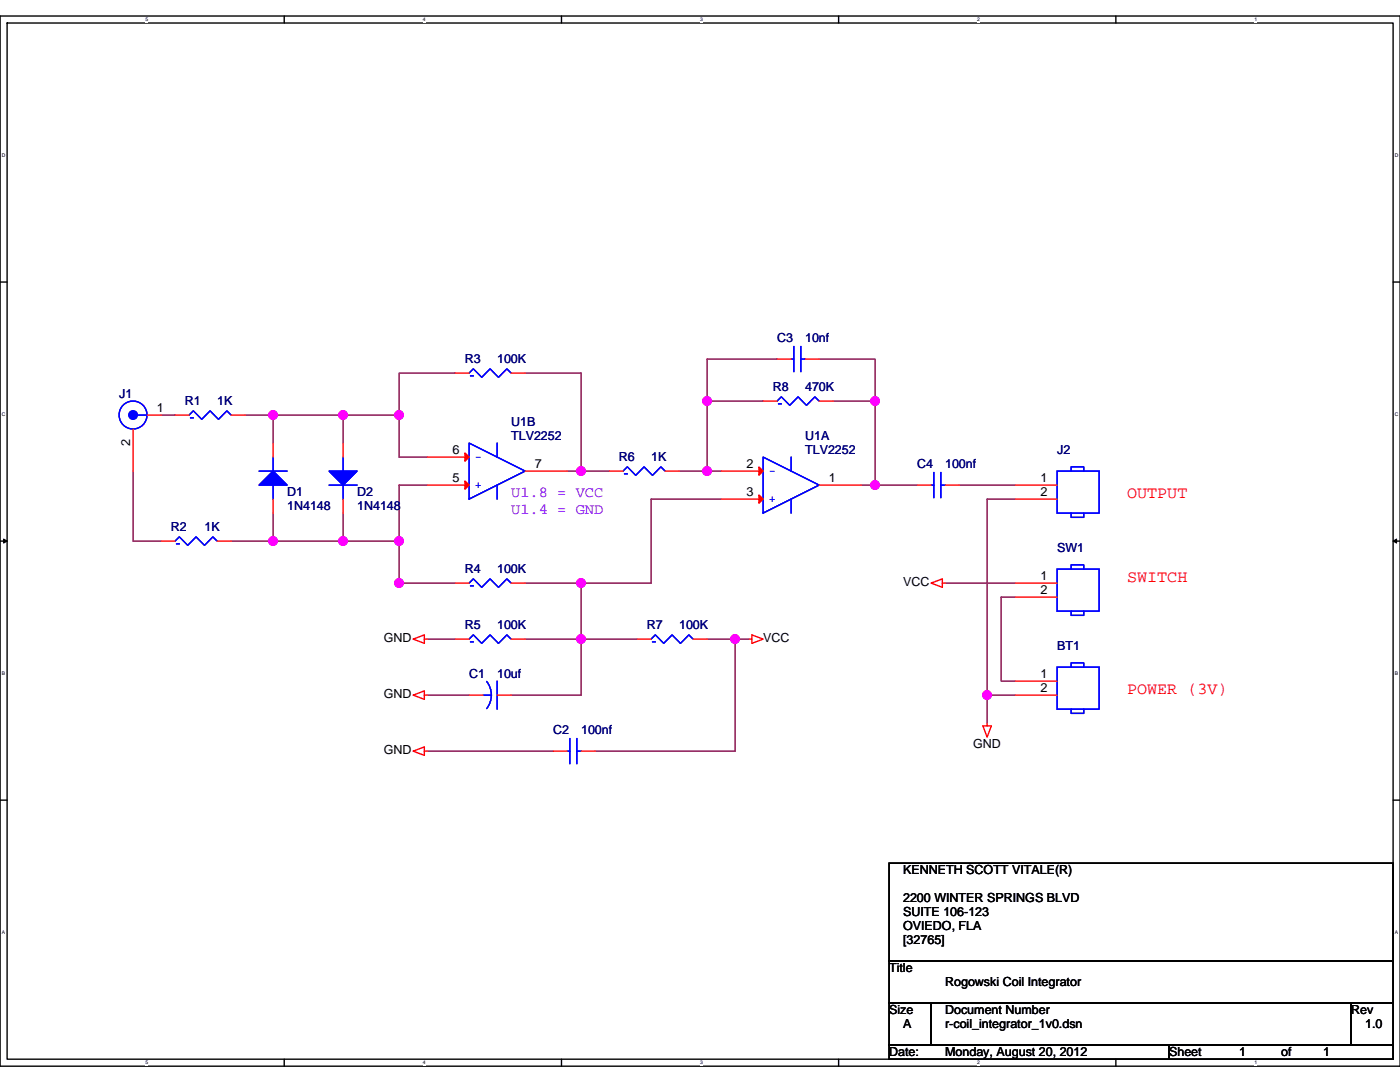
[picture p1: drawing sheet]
<svg xmlns="http://www.w3.org/2000/svg" width="279mm" height="216mm" viewBox="0 0 279 216" stroke-linecap="round" stroke-linejoin="round" font-family="sans-serif">
<path d="M0 3.2h279.4v209.5h-279.4zM1.4 4.6h276.6v206.7h-276.6z" fill="none" stroke="#000" stroke-width=".28"/>
<g fill="#fff">
<path d="M29.1 3.3h.5v1.2h-.5z"/>
<path d="M29.1 211.5h.5v1.1h-.5z"/>
</g>
<path d="M56.7 3.2v1.4M56.7 211.3v1.4" fill="none" stroke="#000" stroke-width=".28"/>
<g fill="#fff">
<path d="M84.4 3.3h.5v1.2h-.5z"/>
<path d="M84.4 211.5h.5v1.1h-.5z"/>
</g>
<path d="M112.1 3.2v1.4M112.1 211.3v1.4" fill="none" stroke="#000" stroke-width=".28"/>
<g fill="#fff">
<path d="M139.7 3.3h.6v1.2h-.6z"/>
<path d="M139.7 211.5h.6v1.1h-.6z"/>
</g>
<path d="M167.4 3.2v1.4M167.4 211.3v1.4" fill="none" stroke="#000" stroke-width=".28"/>
<g fill="#fff">
<path d="M195 3.3h.6v1.2h-.6z"/>
<path d="M195 211.5h.6v1.1h-.6z"/>
</g>
<path d="M222.7 3.2v1.4M222.7 211.3v1.4" fill="none" stroke="#000" stroke-width=".28"/>
<g fill="#fff">
<path d="M250.3 3.3h.6v1.2h-.6z"/>
<path d="M250.3 211.5h.6v1.1h-.6z"/>
<path d="M.4 30.4h.7v1.2h-.7z"/>
<path d="M278.4 30.4h.7v1.2h-.7z"/>
<path d="M.4 82.1h.7v1.1h-.7z"/>
<path d="M278.4 82.1h.7v1.1h-.7z"/>
</g>
<path d="M0 56.3h1.4M278 56.3h1.4" fill="none" stroke="#000" stroke-width=".28"/>
<g fill="#fff">
<path d="M.4 133.8h.6v1.1h-.6z"/>
<path d="M278.4 133.8h.6v1.1h-.6z"/>
</g>
<path d="M0 108h1.4M278 108h1.4" fill="none" stroke="#000" stroke-width=".28"/>
<path d="M.7 107.5l.7 .5-.7 .4zM278 108l.7-.5v.9z" fill="#000" stroke="#000" stroke-width=".2"/>
<g fill="#fff">
<path d="M.4 185.5h.6v1.1h-.6z"/>
<path d="M278.4 185.5h.6v1.1h-.6z"/>
</g>
<path d="M0 159.7h1.4M278 159.7h1.4M177.4 172.2h100.6v19.6h-100.6zM177.4 191.8h100.6v8.4h-100.6zM177.4 200.2h8.4v8.4h-8.4zM177.4 208.6h55.9v2.7h-55.9zM185.8 200.2h83.8v8.4h-83.8zM233.3 208.6h44.7v2.7h-44.7zM269.6 200.2h8.4v8.4h-8.4z" fill="none" stroke="#000" stroke-width=".28"/>
<g fill="none" stroke="#800040" stroke-width=".28">
<path d="M90.8 74.4h-11.1v8.4M104.8 74.4h11.2v19.6M155.1 71.6h-14v8.4h11.2M163.5 71.6h11.1v8.4M26.6 94v14h5.6M32.2 82.8h2.7M48.9 82.8h5.6v5.6M54.5 82.8h14v5.6M68.5 82.8h11.2M79.7 82.8v8.4h5.5M85.2 96.8h-5.5v11.2M113.2 94h2.8"/>
<path d="M116 94h5.6M135.5 94h5.6M141.1 80v14M141.1 94h2.8M143.9 99.6h-14v16.8h-13.9M166.3 80h8.3M171.9 96.8h2.7M174.6 80v16.8M174.6 96.8h8.4M191.4 96.8h11.2M202.6 99.6h-5.6v39.1M46.1 108h8.4"/>
<path d="M54.5 102.4v5.6M54.5 108h14M68.5 108h11.2M68.5 102.4v5.6M79.7 108v8.4h11.1M104.8 116.4h11.2M116 116.4v11.1M188.6 116.4h14M202.6 119.1h-2.8v16.8h2.8M85.2 127.5h5.6M85.2 138.7h8.4M104.8 127.5h11.2"/>
<path d="M116 127.5h11.1M116 127.5v11.2h-14M141.1 127.5h5.6M146.7 127.5h2.8M146.7 127.5v22.4h-27.9M197 138.7v5.6M197 138.7h5.6M85.2 149.9h25.2"/>
</g>
<g fill="#f0f" stroke="#f0f" stroke-width=".28">
<circle cx="116" cy="94" r=".84"/>
<circle cx="116" cy="127.5" r=".84"/>
<circle cx="141.1" cy="94" r=".84"/>
<circle cx="116" cy="116.3" r=".84"/>
<circle cx="141.1" cy="80" r=".84"/>
<circle cx="174.6" cy="96.8" r=".84"/>
<circle cx="174.6" cy="80" r=".84"/>
<circle cx="197" cy="138.7" r=".84"/>
<circle cx="146.7" cy="127.5" r=".84"/>
<circle cx="79.6" cy="108" r=".84"/>
<circle cx="79.6" cy="82.8" r=".84"/>
<circle cx="68.5" cy="82.8" r=".84"/>
<circle cx="54.5" cy="82.8" r=".84"/>
<circle cx="68.5" cy="108" r=".84"/>
<circle cx="54.5" cy="108" r=".84"/>
<circle cx="79.6" cy="116.3" r=".84"/>
</g>
<g fill="none" stroke="#f00" stroke-width=".28">
<path d="M90.8 74.4h2.8M102 74.4h2.8M155.1 71.6h2.8M160.7 71.6h2.8M26.6 85.6v8.4M29.4 82.8h2.8M34.9 82.8h2.8M46.1 82.8h2.8M54.5 99.6v2.8M54.5 88.4v2.8M68.5 88.4v2.8M68.5 99.6v2.8"/>
<path d="M85.2 96.8h8.4M85.2 91.2h8.4M104.8 94h8.4M121.6 94h2.8M132.7 94h2.8M143.9 99.6h8.4M143.9 94h8.4M152.3 80h2.8M163.5 80h2.8M163.5 96.8h8.4M183 96.8h2.8M188.6 96.8h2.8"/>
<path d="M202.6 96.8h8.4M202.6 99.6h8.4M32.2 108h2.7M43.3 108h2.8M90.8 116.4h2.8M102 116.4h2.8M185.8 116.4l2.3-.9v1.7zM188.1 116.4h.5M202.6 116.4h8.4M202.6 119.1h8.4M82.4 127.5l2.3-.8v1.7zM82.4 138.7l2.3-.8v1.7z"/>
<path d="M84.7 127.5h.5M84.7 138.7h.5M90.8 127.5h2.8M93.6 138.7h2.8M99.2 138.7h2.8M102 127.5h2.8M127.1 127.5h2.8M138.3 127.5h2.8M149.5 127.5h.6M150.1 126.7l2.2 .8-2.2 .9zM202.6 135.9h8.4M202.6 138.7h8.4"/>
<path d="M82.4 149.9l2.3-.9v1.7zM84.7 149.9h.5M110.4 149.9h2.8M116 149.9h2.8M196.2 144.8h1.6l-.8 2.3zM197 144.3v.5"/>
</g>
<g fill="none" stroke="#00f" stroke-width=".28">
<path d="M93.6 74.4l.9-.8 1.6 1.7 1.7-1.7 1.7 1.7 1.7-1.7 .8 .8M93.9 75h.6M157.9 71.6h.5M158.4 69.1v5.1M159.8 71.6h.9M159.8 69.1v5.1M27.4 82.8h2M37.7 82.8l.9-.8 1.7 1.7 1.6-1.7 1.7 1.7 1.7-1.7 .8 .8M38 83.4h.6M51.7 94h5.6M54.5 96.8v2.8M54.5 91.2v2.8"/>
<path d="M65.7 96.8h5.6M68.5 91.2v2.8M68.5 96.8v2.8M93.6 88.4l11.2 5.6-11.2 5.6zM99.2 96.8v2.8M99.2 88.4v2.8M124.4 94l.8-.8 1.7 1.6 1.6-1.6 1.7 1.6 1.7-1.6 .8 .8M124.6 94.6h.6M152.3 91.2l11.2 5.6-11.2 5.6zM155.1 80l.8-.8 1.7 1.7 1.7-1.7 1.7 1.7 1.6-1.7 .9 .8M155.4 80.6h.5M157.9 99.6v2.8"/>
<path d="M157.9 91.2v2.8M185.8 96.8h.6M186.4 94.3v5M187.8 96.8h.8M187.8 94.3v5M211 94h8.4v8.4h-8.4zM213.8 94v-.8h2.5v.8M34.9 108l.9-.9 1.7 1.7 1.6-1.7 1.7 1.7 1.7-1.7 .8 .9M35.2 108.5h.6M93.6 116.4l.9-.9 1.6 1.7 1.7-1.7 1.7 1.7 1.7-1.7 .8 .9M93.9 116.9h.6M211 113.6h8.4v8.3h-8.4z"/>
<path d="M213.8 113.6v-.9h2.5v.9M213.8 102.4v.8h2.5v-.8M93.6 127.5l.9-.8 1.6 1.7 1.7-1.7 1.7 1.7 1.7-1.7 .8 .8M93.9 128.1h.6M96.4 138.7h1.7M97.1 136l.7 1.3 .3 1.4M98.1 138.7l-.3 1.4-.7 1.3M99.2 135.9v5.6M129.9 127.5l.9-.8 1.7 1.7 1.6-1.7 1.7 1.7 1.7-1.7 .8 .8M130.2 128.1h.6M211 133.1h8.4v8.4h-8.4zM213.8 133.1v-.8h2.5v.8"/>
<path d="M213.8 121.9v.9h2.5v-.9M113.2 149.9h.5M113.7 147.4v5M115.1 149.9h.9M115.1 147.4v5M213.8 141.5v.8h2.5v-.8"/>
<circle cx="26.5" cy="82.8" r="2.79"/>
</g>
<g fill="#00f" stroke="#00f" stroke-width=".28">
<path d="M65.7 94h5.6l-2.8 2.8z" fill-rule="evenodd"/>
<path d="M65.7 94h5.6l-2.8 2.8z" fill-rule="evenodd"/>
<path d="M51.7 96.8l2.8-2.8 2.8 2.8z" fill-rule="evenodd"/>
<path d="M51.7 96.8l2.8-2.8 2.8 2.8z" fill-rule="evenodd"/>
<circle cx="26.6" cy="82.8" r=".84"/>
</g>
<g fill="#f00" stroke="#f00" stroke-width=".28">
<path d="M92.8 96l.8 .8-.8 .8z"/>
<path d="M92.8 90.4l.8 .8-.8 .8z"/>
<path d="M151.5 98.8l.8 .8-.8 .8z"/>
<path d="M151.5 93.2l.8 .8-.8 .8z"/>
</g>
<g font-size="3.3" fill="#f00">
<text x="224.9" y="99.5">OUTPUT</text>
<text x="224.9" y="116.2">SWITCH</text>
<text x="224.9" y="138.6">POWER (3V)</text>
</g>
<g font-size="3.1" fill="#8000ff">
<text x="102" y="99.2">U1.8 = VCC</text>
<text x="102" y="102.5">U1.4 = GND</text>
</g>
<g font-size="2.5" fill="#000080">
<text x="155.1" y="68.3">C3</text>
<text x="160.7" y="68.3">10nf</text>
<text x="92.8" y="72.5">R3</text>
<text x="99.2" y="72.5">100K</text>
<text x="23.8" y="79.5">J1</text>
<text x="36.9" y="80.9">R1</text>
<text x="43.3" y="80.9">1K</text>
<text x="154.2" y="78.1">R8</text>
<text x="160.7" y="78.1">470K</text>
<text x="102" y="85.1">U1B</text>
<text x="102" y="87.9">TLV2252</text>
<text x="160.7" y="87.9">U1A</text>
<text x="123.5" y="92.1">R6</text>
<text x="129.9" y="92.1">1K</text>
<text x="160.7" y="90.7">TLV2252</text>
<text x="183" y="93.5">C4</text>
<text x="188.6" y="93.5">100nf</text>
<text x="211" y="90.7">J2</text>
<text x="57.3" y="99">D1</text>
<text x="57.3" y="101.8">1N4148</text>
<text x="71.3" y="99">D2</text>
<text x="71.3" y="101.8">1N4148</text>
<text x="34.1" y="106">R2</text>
<text x="40.8" y="106">1K</text>
<text x="211" y="110.2">SW1</text>
<text x="92.8" y="114.4">R4</text>
<text x="99.2" y="114.4">100K</text>
<text x="92.8" y="125.6">R5</text>
<text x="99.2" y="125.6">100K</text>
<text x="129.1" y="125.6">R7</text>
<text x="135.5" y="125.6">100K</text>
<text x="211" y="129.8">BT1</text>
<text x="93.6" y="135.4">C1</text>
<text x="99.2" y="135.4">10uf</text>
<text x="110.4" y="146.5">C2</text>
<text x="116" y="146.5">100nf</text>
</g>
<g font-size="2.5">
<text x="31.3" y="82.3">1</text>
<text x="26" y="89" transform="rotate(-90 26 89)">2</text>
<text x="90.3" y="90.6">6</text>
<text x="106.7" y="93.4">7</text>
<text x="148.9" y="93.4">2</text>
<text x="90.3" y="96.2">5</text>
<text x="148.9" y="99">3</text>
<text x="165.4" y="96.2">1</text>
<text x="207.6" y="96.2">1</text>
<text x="207.6" y="99">2</text>
<text x="180.2" y="116.9">VCC</text>
<text x="207.6" y="115.8">1</text>
<text x="207.6" y="118.6">2</text>
<text x="76.6" y="128.1">GND</text>
<text x="152.3" y="128.1">VCC</text>
<text x="207.6" y="135.3">1</text>
<text x="76.6" y="139.3">GND</text>
<text x="207.6" y="138.1">2</text>
<text x="194.2" y="149.3">GND</text>
<text x="76.6" y="150.5">GND</text>
<text x="180.2" y="174.5">KENNETH SCOTT VITALE(R)</text>
<text x="180.2" y="180.1">2200 WINTER SPRINGS BLVD</text>
<text x="180.2" y="182.9">SUITE 106-123</text>
<text x="180.2" y="185.7">OVIEDO, FLA</text>
<text x="180.2" y="188.4">[32765]</text>
<text x="177.4" y="194">Title</text>
<text x="188.6" y="196.8">Rogowski Coil Integrator</text>
<text x="177.4" y="202.4">Size</text>
<text x="188.6" y="202.4">Document Number</text>
<text x="269.6" y="202.4">Rev</text>
<text x="180.2" y="205.2">A</text>
<text x="188.6" y="205.2">r-coil_integrator_1v0.dsn</text>
<text x="272.4" y="205.2">1.0</text>
<text x="177.4" y="210.8">Date:</text>
<text x="188.6" y="210.8">Monday, August 20, 2012</text>
<text x="233.3" y="210.8">Sheet</text>
<text x="247.3" y="210.8">1</text>
<text x="255.7" y="210.8">of</text>
<text x="264.1" y="210.8">1</text>
</g>
<g font-size="2.5" fill="#00f">
<text x="96.1" y="90.5" transform="rotate(180 96.1 90.5)">-</text>
<text x="154.8" y="93.3" transform="rotate(180 154.8 93.3)">-</text>
<text x="96.1" y="96.1" transform="rotate(180 96.1 96.1)">+</text>
<text x="154.8" y="98.9" transform="rotate(180 154.8 98.9)">+</text>
</g>
<g font-size="1">
<text x="29.1" y="4.3">5</text>
<text x="84.4" y="4.3">4</text>
<text x="139.7" y="4.3">3</text>
<text x="195" y="4.3">2</text>
<text x="250.3" y="4.3">1</text>
<text x=".4" y="31.3">D</text>
<text x="278.4" y="31.3">D</text>
<text x=".4" y="83">C</text>
<text x="278.4" y="83">C</text>
<text x=".4" y="134.7">B</text>
<text x="278.4" y="134.7">B</text>
<text x=".4" y="186.4">A</text>
<text x="278.4" y="186.4">A</text>
<text x="29.1" y="212.4">5</text>
<text x="84.4" y="212.4">4</text>
<text x="139.7" y="212.4">3</text>
<text x="195" y="212.4">2</text>
<text x="250.3" y="212.4">1</text>
</g>
</svg>
